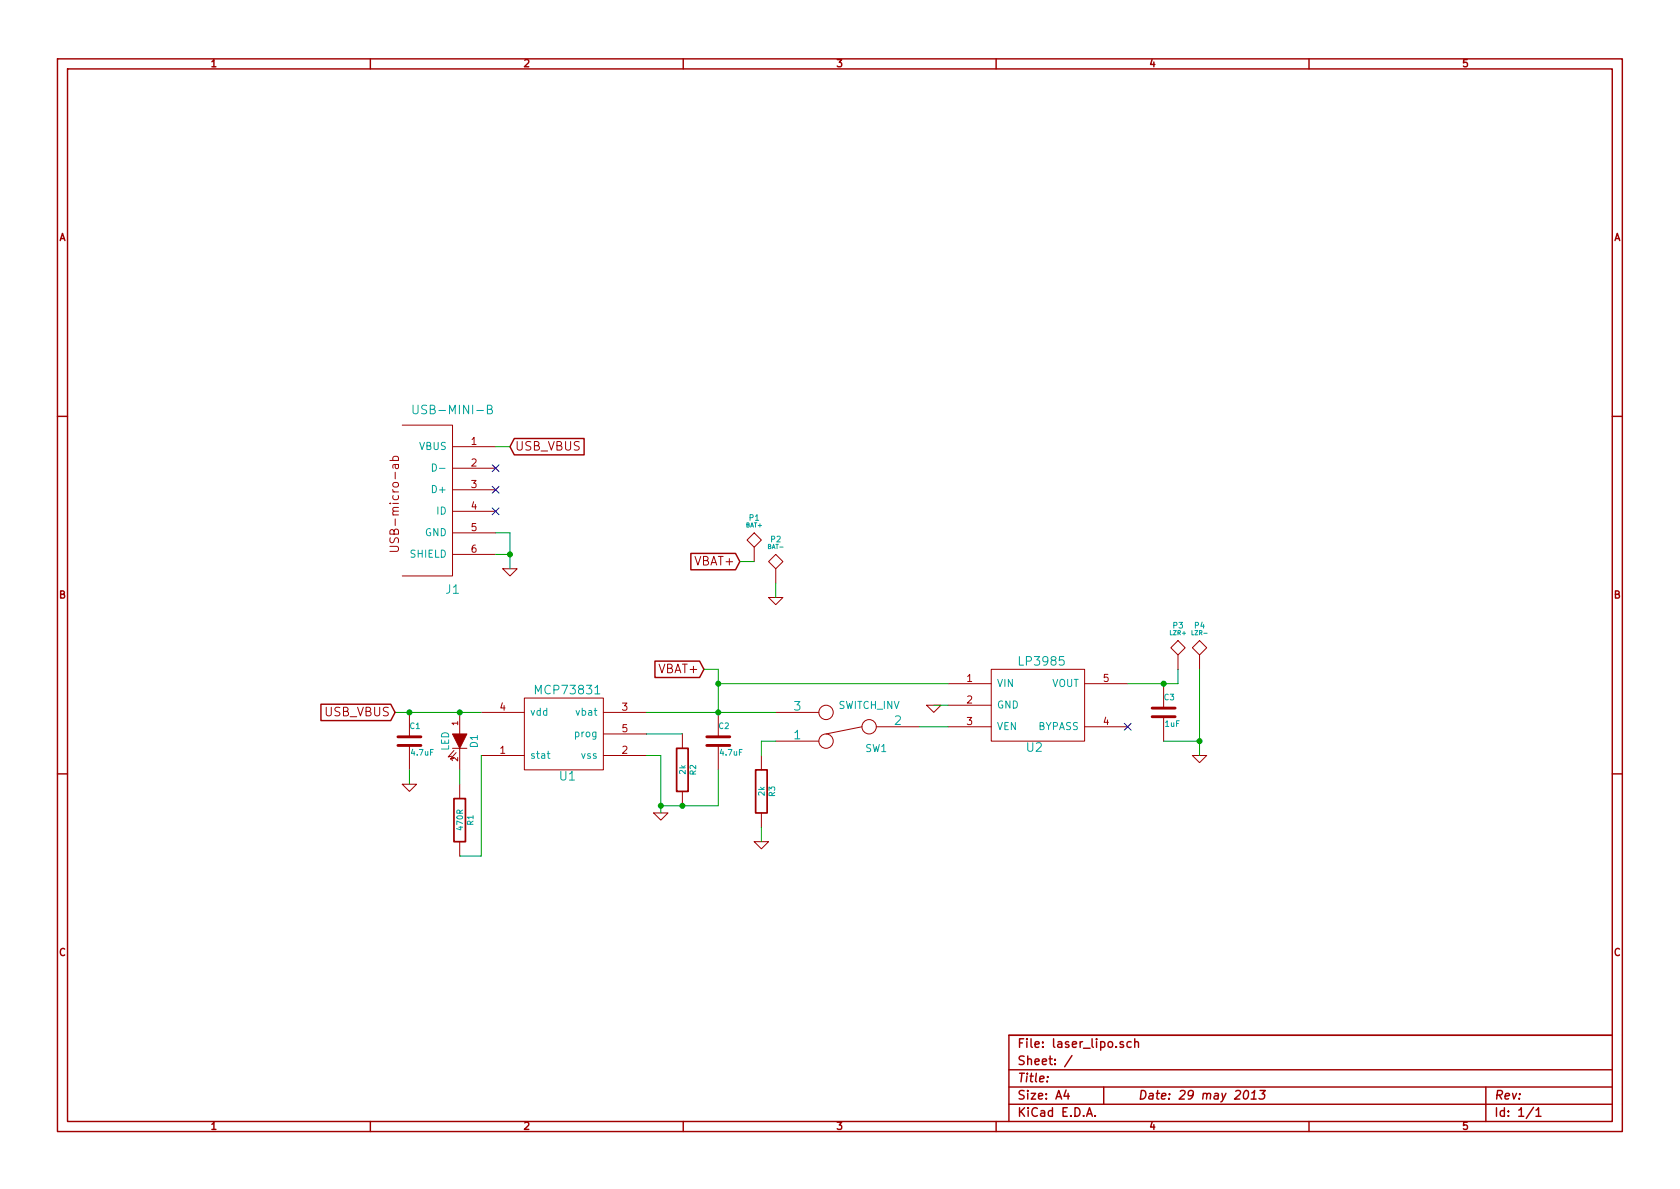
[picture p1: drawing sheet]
<svg xmlns="http://www.w3.org/2000/svg" width="297mm" height="210mm" viewBox="0 0 297 210" stroke-linecap="round" stroke-linejoin="round" font-family="sans-serif">
<g fill="none" stroke="#a00000" stroke-width=".25">
<path d="M10.2 10.4h276.6v189.7h-276.6zM11.9 12.2h273.2v186.1h-273.2zM65.5 10.4v1.8M120.8 10.4v1.8M176.1 10.4v1.8M231.4 10.4v1.8M10.2 73.6h1.7M90.9 77.5h12.4v2.9h-12.4l-.7-1.4zM285.1 73.6h1.7M122.1 97.9h7.9l.8 1.4-.8 1.5h-7.9zM115.8 116.9h7.9l.8 1.5-.8 1.4h-7.9zM10.2 136.8h1.7"/>
<path d="M56.7 124.5h12.4l.7 1.5-.7 1.4h-12.4zM285.1 136.8h1.7M65.5 198.3v1.8M120.8 198.3v1.8M176.1 198.3v1.8M178.4 189.2h106.7M178.4 195.3h106.7M178.4 192.2h106.7M185.2 190.4v.1M188.5 192.8l-.4 1h1M188.8 193.3v1.1M189.5 186.7l-1.3 1.9"/>
<path d="M192.1 197.4l.5-1.5 .5 1.5M192.3 197h.7M193.6 197.3v.1M195.1 192.2v3.1M198.6 184.3l-.4-.1-.2 .2 .1 .2 .5 .2v.3h-.6M200 184.3a.48 .48 0 0 0-.7 0v.8l.3 .1 .4-.1M200.6 184.3h.1a.36 .36 0 0 1 .6 .1v.8M200.6 183.7v1.5M220.1 193l.3-.2a.88 .88 0 0 1-.3 1.6l-.2-.3a1.19 1.19 0 0 1 .2-1.1zM221.2 194.4h.9M221.3 193.3l.5-.5-.1 1.6M222.8 192.8h.9l-.6 .6 .4 .1 .1 .2-.2 .6-.6 .1-.2-.2"/>
<path d="M231.4 198.3v1.8M262.7 192.2v6.1M271.1 195.8l-1.3 2M271.6 196.3l.4-.4v1.5M271.6 197.4h.9M285.1 183.1h-106.7v15.2"/>
</g>
<g fill="none" stroke="#a00000" stroke-width=".18">
<path d="M71.1 75.2h8.9v26.6h-8.9M80 79h7.6M68.9 96.6h1.3l.3 .3v.3l-.3 .3h-1.3M68.9 81.4h1.6M69.5 81.4a.48 .48 0 0 1 .1-.6h.7l.2 .2-.1 .4M69.8 82.1l.1 .5a.3 .3 0 0 0 .3 .3 .3 .3 0 0 0 .3-.3l-.1-.5M70.5 82.1l-1 .1v.6M80 82.8h7.6M80 86.6h7.6M80 90.4h7.6M80 94.2h7.6M80 98h7.6"/>
<path d="M132.1 95.5l1.2-1.3 1.3 1.3-1.3 1.3zM133.3 96.8v2.5M137.2 98l1.2 1.3-1.2 1.3-1.3-1.3zM88.9 100.6h2.5l-1.2 1.2zM135.9 105.7h2.5l-1.2 1.2zM137.2 100.6v2.5M175.3 118.4h16.5v12.7h-16.5zM207 114.5l1.3-1.2 1.2 1.2-1.2 1.3zM208.3 115.8v2.6M210.8 114.5l1.3-1.2 1.3 1.2-1.3 1.3zM212.1 115.8v2.6M71.1 138.7h2.6l-1.3 1.2z"/>
<path d="M72.4 126v4.3M72.4 131.8v4.3M80 132.3h2.5M80.3 132.7l-1.1 1.2 .7-.2M80.6 133.1l-1 1.1 .7-.1M81.3 126v3.8M81.3 132.3v3.8M81.3 138.7v2.5M85.1 133.6h7.6M85.1 126h7.6M92.7 123.4h14v12.7h-14zM106.7 133.6h7.6"/>
<path d="M106.7 126h7.6M106.7 129.8h7.6M120.6 129.8v2.5M120.6 139.9v2.6M127 126v4.3M127 131.8v4.3M134.6 133.6v2.5M137.2 126h7.6M137.2 131.1h7.6M152.4 128.5l-6.4 1.3M154.9 128.5h7.7M163.8 124.7h2.6l-1.3 1.3z"/>
<path d="M167.6 120.9h7.7M167.6 124.7h7.7M167.6 128.5h7.7M191.8 120.9h7.6M191.8 128.5h7.6M205.7 120.9v4.3M205.7 126.7v4.4M210.8 133.6h2.6l-1.3 1.3zM81.3 148.8v2.6M115.6 143.8h2.5l-1.3 1.2zM133.3 148.8h2.6l-1.3 1.3zM134.6 143.8v2.5"/>
<circle cx="146" cy="126" r="1.27"/>
<circle cx="146" cy="131.1" r="1.27"/>
<circle cx="153.7" cy="128.5" r="1.27"/>
</g>
<path d="M73 71.6v1.3l.3 .3h.3l.3-.3v-1.3M86.2 72.4l.6-.1 .2-.2-.2-.4-.6-.1v1.6h.6l.3-.3a.41 .41 0 0 0-.4-.5M76.5 82a.64 .64 0 0 1 .7 .7 .64 .64 0 0 1-.7 .6zM77.7 82.8h1M96.7 133.3h.5M96.9 132.8v1.1l.3 .2M105.2 122.7h.9" fill="none" stroke="#00a0a0" stroke-width=".18"/>
<g fill="none" stroke="#00a000" stroke-width=".18">
<path d="M87.6 79h2.6M87.6 94.2h2.6v6.4M87.6 98h2.6M130.8 99.3h2.5M124.5 118.4h2.5v7.6M137.2 103.1v2.6M208.3 118.4v2.5h-8.9M212.1 118.4v15.2M69.8 126h15.3M72.4 136.1v2.6M81.3 136.1v2.6M85.1 133.6v17.8h-3.8"/>
<path d="M114.3 133.6h2.5v10.2M114.3 129.8h6.3M114.3 126h22.9M127 136.1v6.4h-10.2M127 120.9h40.6M137.2 131.1h-2.6v2.5M162.6 128.5h5M165.1 124.7h2.5M205.7 131.1h6.4M134.6 146.3v2.5"/>
</g>
<path d="M119.6 132.3h2.1v7.6h-2.1zM133.6 136.1h2v7.7h-2zM80.3 141.2h2v7.6h-2z" fill="none" stroke="#a00000" stroke-width=".3"/>
<g fill="#00a000" stroke="#00a000" stroke-width=".25">
<circle cx="116.8" cy="142.5" r=".41"/>
<circle cx="120.6" cy="142.5" r=".41"/>
<circle cx="81.3" cy="126" r=".41"/>
<circle cx="90.2" cy="98" r=".41"/>
<circle cx="72.4" cy="126" r=".41"/>
<circle cx="127" cy="126" r=".41"/>
<circle cx="127" cy="120.9" r=".41"/>
<circle cx="205.7" cy="120.9" r=".41"/>
<circle cx="212.1" cy="131.1" r=".41"/>
</g>
<path d="M70.4 131.8h4M70.4 130.3h4M125 131.8h4M125 130.3h4M203.7 126.7h4.1M203.7 125.2h4.1" fill="none" stroke="#a00000" stroke-width=".51"/>
<path d="M80 129.8h2.5l-1.2 2.5z" fill="#a00000" stroke="#a00000" stroke-width=".18"/>
<path d="M87 89.8l1.2 1.2M87 86l1.2 1.2M87 82.2l1.2 1.2M88.2 89.8l-1.2 1.2M88.2 86l-1.2 1.2M88.2 82.2l-1.2 1.2M198.8 127.9l1.2 1.2M200 127.9l-1.2 1.2" fill="none" stroke="#0000c0" stroke-width=".18"/>
<g font-size="2.1" fill="#00a0a0">
<text x="74.1" y="73.3">USB-MINI-B</text>
<text x="78.8" y="105.1">J1</text>
<text x="180.4" y="117.8">LP3985</text>
<text x="95" y="122.9">MCP73831</text>
<text x="140.4" y="125.7">3</text>
<text x="140.4" y="130.8">1</text>
<text x="158.2" y="128.3">2</text>
<text x="181.5" y="133">U2</text>
<text x="99" y="138.1">U1</text>
</g>
<g font-size="2.1" fill="#a00000">
<text x="91.1" y="79.8">USB_VBUS</text>
<text x="70.6" y="96.2" transform="rotate(-90 70.6 96.2)">USB-micro-ab</text>
<text x="122.9" y="100.1">VBAT+</text>
<text x="116.5" y="119.1">VBAT+</text>
<text x="57.4" y="126.7">USB_VBUS</text>
<text x="179.9" y="185.4">File: laser_lipo.sch</text>
<text x="179.9" y="191.5">Title:</text>
<text x="179.9" y="188.4">Sheet: /</text>
<text x="179.9" y="197.6">KiCad E.D.A.</text>
<text x="179.9" y="194.5">Size: A4</text>
<text x="201.2" y="194.5">Date: 29 may 2013</text>
<text x="264.2" y="194.5">Rev:</text>
<text x="264.2" y="197.6">Id: 1/1</text>
</g>
<g font-size="1.8" fill="#a00000">
<text x="37.3" y="11.9">1</text>
<text x="92.7" y="11.9">2</text>
<text x="148" y="11.9">3</text>
<text x="203.3" y="11.9">4</text>
<text x="258.6" y="11.9">5</text>
<text x="10.4" y="42.7">A</text>
<text x="285.3" y="42.7">A</text>
<text x="83.3" y="78.7">1</text>
<text x="83.3" y="82.5">2</text>
<text x="83.3" y="86.4">3</text>
<text x="83.3" y="90.2">4</text>
<text x="83.3" y="94">5</text>
<text x="83.3" y="97.8">6</text>
<text x="10.4" y="105.9">B</text>
<text x="285.3" y="105.9">B</text>
<text x="88.4" y="125.7">4</text>
<text x="110" y="125.7">3</text>
<text x="171" y="120.6">1</text>
<text x="171" y="124.5">2</text>
<text x="195.1" y="120.6">5</text>
<text x="110" y="129.5">5</text>
<text x="171" y="128.3">3</text>
<text x="195.1" y="128.3">4</text>
<text x="88.4" y="133.3">1</text>
<text x="110" y="133.3">2</text>
<text x="10.4" y="169.1">C</text>
<text x="285.3" y="169.1">C</text>
<text x="37.3" y="199.8">1</text>
<text x="92.7" y="199.8">2</text>
<text x="148" y="199.8">3</text>
<text x="203.3" y="199.8">4</text>
<text x="258.6" y="199.8">5</text>
</g>
<g font-size="1.8" fill="#00a0a0">
<text x="74.1" y="79.6">VBUS</text>
<text x="76.7" y="87.2">D+</text>
<text x="75.1" y="94.9">GND</text>
<text x="77.2" y="91.1">ID</text>
<text x="72.5" y="98.7">SHIELD</text>
<text x="148.2" y="125.4">SWITCH_INV</text>
<text x="176.3" y="121.5">VIN</text>
<text x="176.3" y="125.3">GND</text>
<text x="185.9" y="121.5">VOUT</text>
<text x="93.7" y="126.6">vdd</text>
<text x="101.7" y="130.4">prog</text>
<text x="102" y="126.6">vbat</text>
<text x="176.3" y="129.2">VEN</text>
<text x="183.5" y="129.2">BYPASS</text>
<text x="79.5" y="132.8" transform="rotate(-90 79.5 132.8)">LED</text>
<text x="84.5" y="132.2" transform="rotate(-90 84.5 132.2)">D1</text>
<text x="93.7" y="134.2">stat</text>
<text x="102.7" y="134.2">vss</text>
<text x="153" y="133">SW1</text>
</g>
<g font-size="1.4" fill="#00a0a0">
<text x="132.5" y="92.1">P1</text>
<text x="136.3" y="95.9">P2</text>
<text x="207.4" y="111.2">P3</text>
<text x="211.2" y="111.2">P4</text>
<text x="205.8" y="123.9">C3</text>
<text x="72.5" y="129">C1</text>
<text x="127.1" y="129">C2</text>
<text x="206" y="128.6">1uF</text>
<text x="72.8" y="133.6">4.7uF</text>
<text x="121.3" y="136.9" transform="rotate(-90 121.3 136.9)">2k</text>
<text x="123.1" y="137" transform="rotate(-90 123.1 137)">R2</text>
<text x="127.4" y="133.6">4.7uF</text>
<text x="135.2" y="140.7" transform="rotate(-90 135.2 140.7)">2k</text>
<text x="137.1" y="140.8" transform="rotate(-90 137.1 140.8)">R3</text>
<text x="81.9" y="146.7" transform="rotate(-90 81.9 146.7)">470R</text>
<text x="83.7" y="145.9" transform="rotate(-90 83.7 145.9)">R1</text>
</g>
<g font-size="1.4" fill="#a00000">
<text x="81" y="128.3" transform="rotate(-90 81 128.3)">1</text>
<text x="81" y="134.6" transform="rotate(-90 81 134.6)">2</text>
</g>
<g font-size="1.1" fill="#00a0a0">
<text x="132" y="93.3">BAT+</text>
<text x="135.9" y="97.1">BAT-</text>
<text x="206.9" y="112.3">LZR+</text>
<text x="210.9" y="112.3">LZR-</text>
</g>
</svg>
